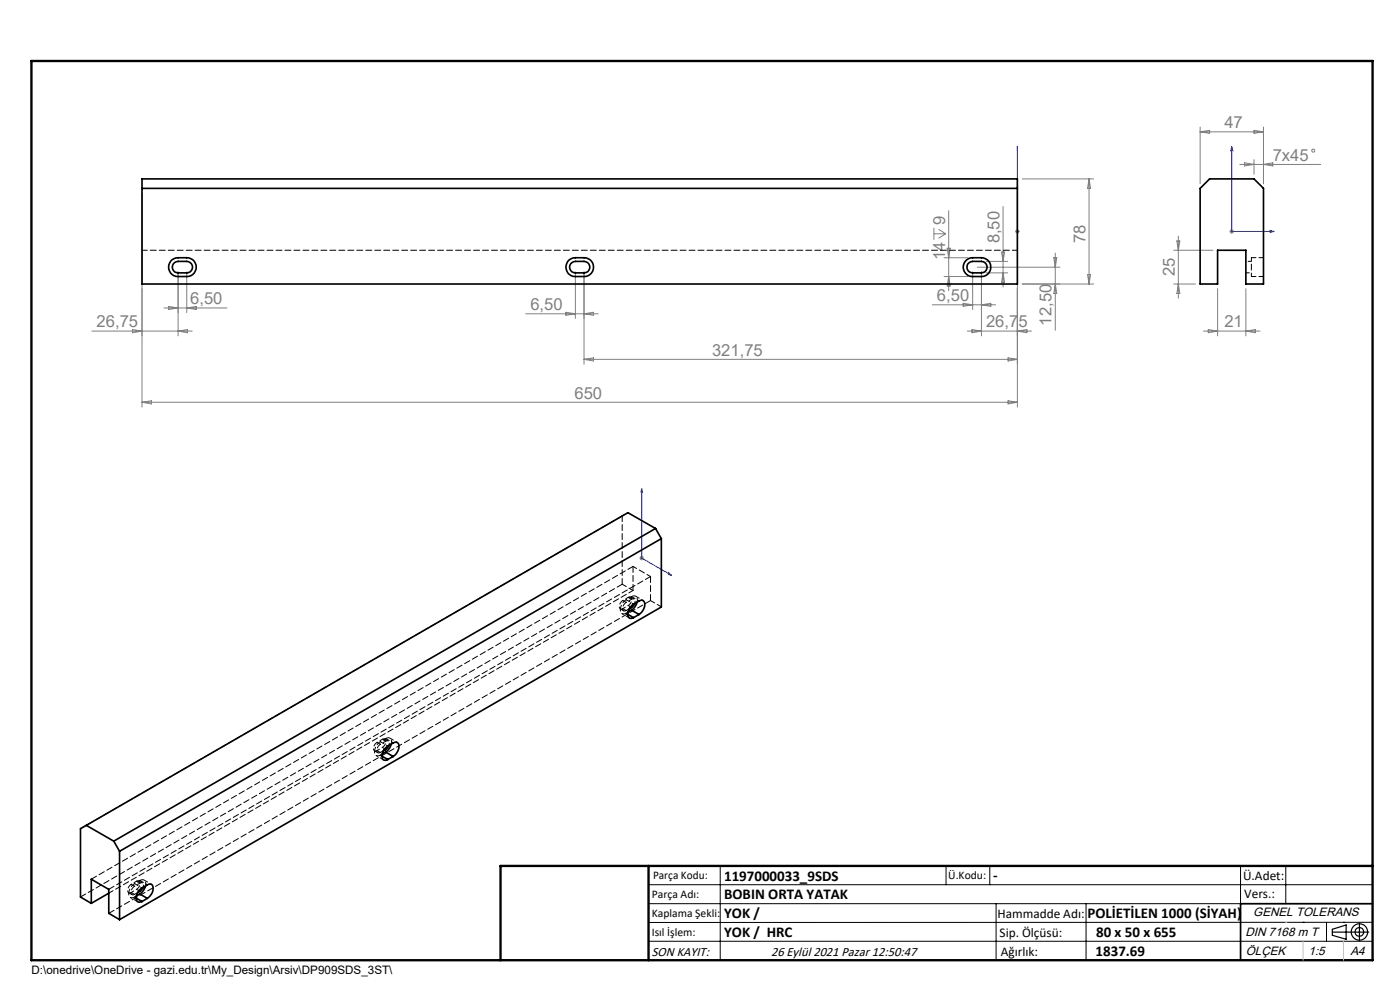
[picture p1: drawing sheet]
<svg xmlns="http://www.w3.org/2000/svg" width="297mm" height="210mm" viewBox="0 0 297 210" stroke-linecap="round" stroke-linejoin="round" font-family="sans-serif">
<g fill="none" stroke="#808080" stroke-width=".21">
<path d="M216.9 38h15.1M231 38v22.2M231 38l.4 2h-.7zM254.6 26.9v12.1M254.6 28h13.4M254.6 28l2-.4v.7zM263 34.9h17.2M264 34.5l2 .4-2 .3zM266 33.9v3.1M266 27.6l2 .4-2 .3zM268 34.9l2-.4v.7zM268 26.9v12.1"/>
<path d="M30.1 40.9v45.5M37.8 57.7v13.6M39.6 57.7v8.6M122.1 57.7v9.8M123.9 57.7v19.5M198.1 48.3v2.6M198.1 49.6h2.5M199.1 48.6l1.5 1M200.3 54.7h5.1M200.3 58.7h5.1M200.6 49.6l-1.5 .9M200.9 52.7h.7l-.3 2z"/>
<path d="M201.3 44.7v17M201.3 58.7l.3 2h-.7zM206.3 57.7v7.9M207.3 56.7h17.6M208.2 57.7v13.6M209.2 55.4h4.6M209.2 57.9h4.6M212.5 53.5h.6l-.3 1.9zM212.8 43.8v17.1M212.8 57.9l.3 2h-.6zM215.3 49.1h1M215.5 48.7l.7 .8"/>
<path d="M215.8 40.9v45.5M216.2 48.7l-.7 .8M223.6 54.7h.6l-.3 2zM223.9 53.7v16.4M230.7 58.2h.7l-.4 2zM249 53.1h8.3M249.7 51.1h.6l-.3 2zM250 50.1v13.1M260.8 49.1h1M260.9 48.7l.8 .8M261.3 48.6v1M261.7 48.7l-.8 .8"/>
<path d="M19.5 70.2h21.3M28.1 69.9l2 .3-2 .4zM34.8 65.3h13.4M35.8 65l2 .3-2 .3zM37.8 70.2l2-.3v.7zM39.6 65.3l2-.3v.6zM111.5 66.6h15.4M120.1 66.2l2 .4-2 .3zM123.9 66.6l2-.4v.7zM123.9 76.2h91.9M123.9 76.2l2-.3v.7zM197.8 64.7h13.4"/>
<path d="M204.3 64.3l2 .4-2 .3zM205.2 70.2h13.6M206.2 69.9l2 .3-2 .4zM208.2 64.7l2-.4v.7zM213.9 75.9l1.9 .3-1.9 .4zM215.8 70.2l2-.3v.7zM216.9 60.2h15.1M223.9 60.2l.3 2.1h-.6zM249 60.2h4.6M250 60.2l.3 2.1h-.6zM255.3 70.2h12M256.3 69.9l2 .3-2 .4z"/>
<path d="M258.3 61.2v10.1M264.3 61.2v10.1M264.3 70.2l2-.3v.7zM30.1 85.3h185.7M30.1 85.3l2-.3v.7zM213.9 85l1.9 .3-1.9 .4zM135.6 118.4h1M135.8 118l.7 .7M136.1 117.9v1M136.5 118l-.7 .7"/>
<circle cx="278.6" cy="32" r=".32"/>
</g>
<g fill="none" stroke="#000" stroke-width=".25">
<path d="M282.6 197.7h7.8M282.6 197.1l3-.9v3l-3-.8zM288.4 195.8v3.8M106.2 203.7h185"/>
<circle cx="288.4" cy="197.7" r="1.74"/>
<circle cx="288.4" cy="197.7" r=".93"/>
</g>
<path d="M215.8 31.1v.9v-.9M215.8 31.1v18M261.3 31.1l.2 .9h-.4zM261.3 31.1v18h9M215.8 48.9v.4zM215.8 49.1h.1M269.4 48.9l.9 .2-.9 .2zM136.1 103.7v14.7l6.4 3.7M136.1 103.7l.2 .8-.3-.2zM141.9 121.5l.6 .6-.6-.2z" fill="none" stroke="#00f" stroke-width=".21"/>
<g fill="none" stroke="#000" stroke-width=".21">
<path d="M137.6 187.7h153.6M137.6 191.7h153.6M137.6 199.7h153.6M152.8 183.7v20M200.7 183.7v4M210 183.7v4M211.3 191.7v12M230.4 191.7v12M263.2 183.7v20M272.8 183.7v8M276.4 195.6h.1M281.4 195.6v4.1"/>
<path d="M285 195.6h.1M291.2 195.6l-153.6 .1"/>
</g>
<path d="M291.2 191.7h-28v12" fill="none" stroke="#000" stroke-width=".35"/>
<path d="M6.7 12.9h284.5v190.8h-284.5zM137.6 183.7v20M291.2 183.7h-185v20" fill="none" stroke="#000" stroke-width=".5"/>
<path d="M276.4 199.7v4M285 199.7v4" fill="none" stroke="#c0c0c0" stroke-width=".21"/>
<path d="M272.8 195.6h.1" fill="none" stroke="#c0c0c0" stroke-width=".25"/>
<g fill="#00f">
<path d="M215.8 48.9v.4zM215.8 31.1v.9z"/>
<path d="M141.9 121.5l.6 .6-.6-.2zM136.1 103.7l.2 .8-.3-.2zM269.4 48.9l.9 .2-.9 .2zM261.3 31.1l.2 .9h-.4z"/>
</g>
<g fill="none" stroke="#000" stroke-width=".35">
<path d="M30.1 38h185.7v22.2h-185.7zM30.1 40h185.7M256.6 38h9.4l2 2v20.2h-3.7v-7.1h-6v7.1h-3.7v-20.2zM36.5 55.1a3.8 3.8 0 0 1 3.1-.4 1.99 1.99 0 0 1 2 2 1.99 1.99 0 0 1-2 2 3.8 3.8 0 0 1-3.1-.5 2.03 2.03 0 0 1 0-3.1zM36.8 55.9l.2-.2a4.3 4.3 0 0 1 3-.2 1.21 1.21 0 0 1 .8 1.4 1.21 1.21 0 0 1-1.2 1h-1.8a1.22 1.22 0 0 1-1.1-.7 1.22 1.22 0 0 1 .1-1.3zM120.8 55.1a3.8 3.8 0 0 1 3.1-.4 1.99 1.99 0 0 1 2 2 1.99 1.99 0 0 1-2 2 3.8 3.8 0 0 1-3.1-.5 2.03 2.03 0 0 1 0-3.1zM121.1 55.9l.3-.2a4.1 4.1 0 0 1 2.9-.2 1.21 1.21 0 0 1 .8 1.4 1.21 1.21 0 0 1-1.2 1h-1.8a1.22 1.22 0 0 1-1.1-.7 1.22 1.22 0 0 1 .1-1.3zM205.1 55.1a3.6 3.6 0 0 1 3.1-.4 1.99 1.99 0 0 1 2 2 1.99 1.99 0 0 1-2 2 3.6 3.6 0 0 1-3.1-.5 1.98 1.98 0 0 1 0-3.1zM205.4 55.9l.6-.4a4.1 4.1 0 0 1 2.9 .2 1.22 1.22 0 0 1 .4 1.3 1.22 1.22 0 0 1-1.1 .9h-1.9a1.22 1.22 0 0 1-1.1-.7 1.22 1.22 0 0 1 .2-1.3zM139.1 112.1l-115 66.3M139.1 112.1l1.2 2.2M139.1 112.1l-5.9-3.3-114.9 66.3"/>
<path d="M140.3 114.3l-114.9 66.3M140.3 114.3v14.5l-114.9 66.3M133.2 130.3l1.2 .7M133.7 128.8l.2 .1M133.9 128.9l-.4 .2M133.9 129.4l-.7 .4M133.9 129.4l1.7 .9M134.6 128l-.7 .9M135.1 127.7l-.4 1-.8 .7M135.6 130.3a2.22 2.22 0 0 0 .9-2.8 .73 .73 0 0 0-.9 0 3.5 3.5 0 0 0-2.1 1.7 1.16 1.16 0 0 0 .4 2l.5-.2M135.6 130.3l-1.2 .7M81.6 158.8l.2 .2"/>
<path d="M81.8 159l-.4 .2M81.8 159.5l-.7 .5M81.8 159.5l1.6 1M82.5 158.1l-.7 .9M83 157.8l-.4 1-.8 .7M18.3 175.1l-1.2 .7v14.5l2.3 1.3M18.3 175.1l5.8 3.3M24.1 178.4l1.3 2.2M81 160.4l1.3 .7M83.4 160.5a2.24 2.24 0 0 0 1-2.9 .85 .85 0 0 0-1 0 3.6 3.6 0 0 0-2.3 2.1v.4a.8 .8 0 0 0 .1 1 .8 .8 0 0 0 1.1 0M83.4 160.5l-1.1 .6M19.4 191.6v-5.1l3.7 2.2v5l2.3 1.4"/>
<path d="M23.1 189.5l-3.7 2.1M25.4 180.6v14.5M28.9 190.5l1.2 .7M29.5 188.9l.2 .2M29.7 189.1l-.5 .3M29.7 189.6l-.8 .5M29.7 189.6l1.6 1M30.3 188.2l-.6 .9M30.9 188l-.5 .9-.7 .7M31.3 190.6a2.22 2.22 0 0 0 .9-2.9l-.4-.2-.5 .2a3.3 3.3 0 0 0-2.3 2.1 .91 .91 0 0 0 0 1.2 .91 .91 0 0 0 1.1 .2M31.3 190.6l-1.2 .6"/>
</g>
<path d="M30.1 53.1h185.8" fill="none" stroke="#000" stroke-width=".21" stroke-dasharray="1.3 .6" stroke-dashoffset=".2"/>
<g fill="none" stroke="#000" stroke-width=".21" stroke-dasharray="1.3 .6">
<path d="M132.8 130.1l.4 .2M133.2 129.8l-.4 .3M133.8 128.7l-.5-.3M134.3 125.3v-5.1M138 122.3v5.1M81.1 159.9l-.4 .3M81.6 158.8l-.5-.3M17.1 175.8l114.9-66.4M80.7 160.2l.3 .2M17.1 190.3l114.9-66.4M19.4 186.5l114.9-66.3M23.1 188.6l114.9-66.3"/>
<path d="M23.1 193.7l114.9-66.3M28.5 190.3l.4 .2M28.9 190.1l-.4 .2M29.5 188.9l-.5-.2"/>
</g>
<path d="M132 130.2l1.6 .9M134.4 128.1l-1.6-.9M135.6 127.5l-1.6-.9M136.4 127.4l-1.5-.9M82.3 158.2l-1.6-.9M83.4 157.6l-1.6-.9M84.3 157.5l-1.6-.9M79.8 160.3l1.6 .9M27.7 190.4l1.6 .9M30.1 188.3l-1.6-.9M31.3 187.7l-1.6-.9M32.2 187.6l-1.6-.9" fill="none" stroke="#000" stroke-width=".21" stroke-dasharray="1.3 .6" stroke-dashoffset=".9"/>
<g fill="none" stroke="#000" stroke-width=".21" stroke-dasharray="1.3 .6" stroke-dashoffset=".3">
<path d="M265.5 58.7h2.5M268 54.7h-2.5M132 123.9l2.3 1.4M132.1 127.4a1.16 1.16 0 0 0-.4 1.8l.4-.1M132.8 127.2a2.21 2.21 0 0 0-.9 2.9 .81 .81 0 0 0 .9 0M132.8 127.8a1.16 1.16 0 0 0-.4 1.8l.4-.1M133.3 128.4a1.16 1.16 0 0 0 .4-1.8l-.4 .1M138 127.4l2.3 1.3M80 157.5a1.16 1.16 0 0 0-.5 1.8l.5-.1M80.7 157.3a2.21 2.21 0 0 0-1 2.9 .81 .81 0 0 0 1 0M80.7 157.9a1.16 1.16 0 0 0-.5 1.8l.5-.1M81.1 158.5a1.16 1.16 0 0 0 .5-1.8l-.5 .1"/>
<path d="M23.1 189.4l111.2-64.1M27.8 187.6a1.16 1.16 0 0 0-.4 1.8l.4-.1M28.5 187.4a2.21 2.21 0 0 0-.9 2.9 .81 .81 0 0 0 .9 0M28.5 188a1.16 1.16 0 0 0-.4 1.8l.4-.1M29 188.7a1.16 1.16 0 0 0 .4-1.9l-.4 .1"/>
</g>
<g fill="none" stroke="#000" stroke-width=".21" stroke-dasharray="1.3 .6" stroke-dashoffset=".4">
<path d="M131.6 129.2l.7 .4M132.1 129.1l.7 .4M132.8 127.8l-.7-.4M133.5 129.1l-.7 .4M134 127.1l-.7-.4M134.3 120.2l3.7 2.1M134.5 127.1l-.7-.4M135.2 127.7a.85 .85 0 0 0-.2-1 .85 .85 0 0 0-1-.1M79.4 159.3l.8 .4M80 159.2l.7 .4M80.7 157.9l-.7-.4M81.4 159.2l-.7 .4"/>
<path d="M81.8 157.2l-.7-.4M82.4 157.2l-.7-.4M83 157.8a.85 .85 0 0 0-.1-1 .85 .85 0 0 0-1.1-.1M27.3 189.4l.7 .4M27.8 189.3l.7 .4M28.5 188l-.7-.4M29.2 189.3l-.7 .4M29.7 187.3l-.7-.4M30.2 187.3l-.7-.4M30.9 187.9a.85 .85 0 0 0-.2-1 .85 .85 0 0 0-1-.1"/>
</g>
<path d="M134.6 128l.1-.2a.51 .51 0 0 0-.1-.6 .51 .51 0 0 0-.6-.1M82.5 158.1v-.2a.51 .51 0 0 0 0-.6 .51 .51 0 0 0-.7-.1M30.3 188.2l.1-.2a.51 .51 0 0 0 0-.6 .51 .51 0 0 0-.7-.1" fill="none" stroke="#000" stroke-width=".21" stroke-dasharray="1.3 .6" stroke-dashoffset=".8"/>
<g fill="none" stroke="#000" stroke-width=".21" stroke-dasharray="1.3 .6" stroke-dashoffset=".7">
<path d="M132 109.4l1.2-.7M132.1 129.1l1.2-.7M133.3 126.7l-1.2 .7M134 127.1l-1.2 .7M134 126.6l-1.2 .6M80 159.2l1.1-.7M81.1 156.8l-1.1 .7M81.8 157.2l-1.1 .7M81.8 156.7l-1.1 .6M27.8 189.3l1.2-.6M29 186.9l-1.2 .7M29.7 187.3l-1.2 .7"/>
<path d="M29.7 186.8l-1.2 .6"/>
</g>
<path d="M132 109.4v14.5" fill="none" stroke="#000" stroke-width=".21" stroke-dasharray="1.3 .6" stroke-dashoffset=".1"/>
<path d="M265.5 54.7v4" fill="none" stroke="#000" stroke-width=".21" stroke-dasharray="1.3 .6" stroke-dashoffset=".5"/>
<path d="M264.3 57.9h1.2M265.5 55.4h-1.2" fill="none" stroke="#000" stroke-width=".21" stroke-dasharray="1.3 .6" stroke-dashoffset=".6"/>
<g font-size="3.5" fill="#808080">
<text x="259.7" y="27.1">47</text>
<text x="270" y="34.1">7x45</text>
<text x="200.5" y="47.6" transform="rotate(-90 200.5 47.6)">9</text>
<text x="212" y="51.6" transform="rotate(-90 212 51.6)">8,50</text>
<text x="230.3" y="51.5" transform="rotate(-90 230.3 51.5)">78</text>
<text x="200.5" y="55.1" transform="rotate(-90 200.5 55.1)">14</text>
<text x="249.2" y="58.6" transform="rotate(-90 249.2 58.6)">25</text>
<text x="40.3" y="64.5">6,50</text>
<text x="112.5" y="65.8">6,50</text>
<text x="198.8" y="63.8">6,50</text>
<text x="20.5" y="69.4">26,75</text>
<text x="209.2" y="69.4">26,75</text>
<text x="223.1" y="69" transform="rotate(-90 223.1 69)">12,50</text>
<text x="259.7" y="69.4">21</text>
<text x="151.1" y="75.4">321,75</text>
<text x="121.9" y="84.5">650</text>
</g>
<g font-size="3.2">
<text x="153.6" y="186.8">1197000033_9SDS</text>
<text x="153.6" y="190.8">BOBIN ORTA YATAK</text>
<text x="210.7" y="186.6">-</text>
<text x="153.6" y="194.8">YOK /</text>
<text x="230.7" y="194.8">POLİETİLEN 1000 (SİYAH)</text>
<text x="153.6" y="198.8">YOK / HRC</text>
<text x="232.4" y="202.8">1837.69</text>
<text x="232.5" y="198.8">80 x 50 x 655</text>
</g>
<g font-size="2.8">
<text x="263.7" y="186.7">Ü.Adet:</text>
<text x="263.9" y="190.5">Vers.:</text>
<text x="211.6" y="194.8">Hammadde Adı:</text>
<text x="138.3" y="202.8">SON KAYIT:</text>
<text x="163.6" y="202.8">26 Eylül 2021 Pazar 12:50:47</text>
<text x="212.1" y="198.7">Sip. Ölçüsü:</text>
<text x="212.3" y="202.7">Ağırlık:</text>
</g>
<g font-size="2.6">
<text x="265.9" y="194.4">GENEL TOLERANS</text>
<text x="264.2" y="198.5">DIN 7168 m T</text>
<text x="264.3" y="202.6">ÖLÇEK</text>
<text x="277.6" y="202.6">1:5</text>
<text x="286.5" y="202.6">A4</text>
</g>
<g font-size="2.5">
<text x="138.3" y="190.5">Parça Adı:</text>
<text x="138.5" y="186.5">Parça Kodu:</text>
<text x="201.2" y="186.5">Ü.Kodu:</text>
<text x="138.3" y="194.5">Kaplama Şekli:</text>
<text x="138.3" y="198.6">Isıl İşlem:</text>
<text x="6.7" y="206.7">D:\onedrive\OneDrive - gazi.edu.tr\My_Design\Arsiv\DP909SDS_3ST\</text>
</g>
</svg>
